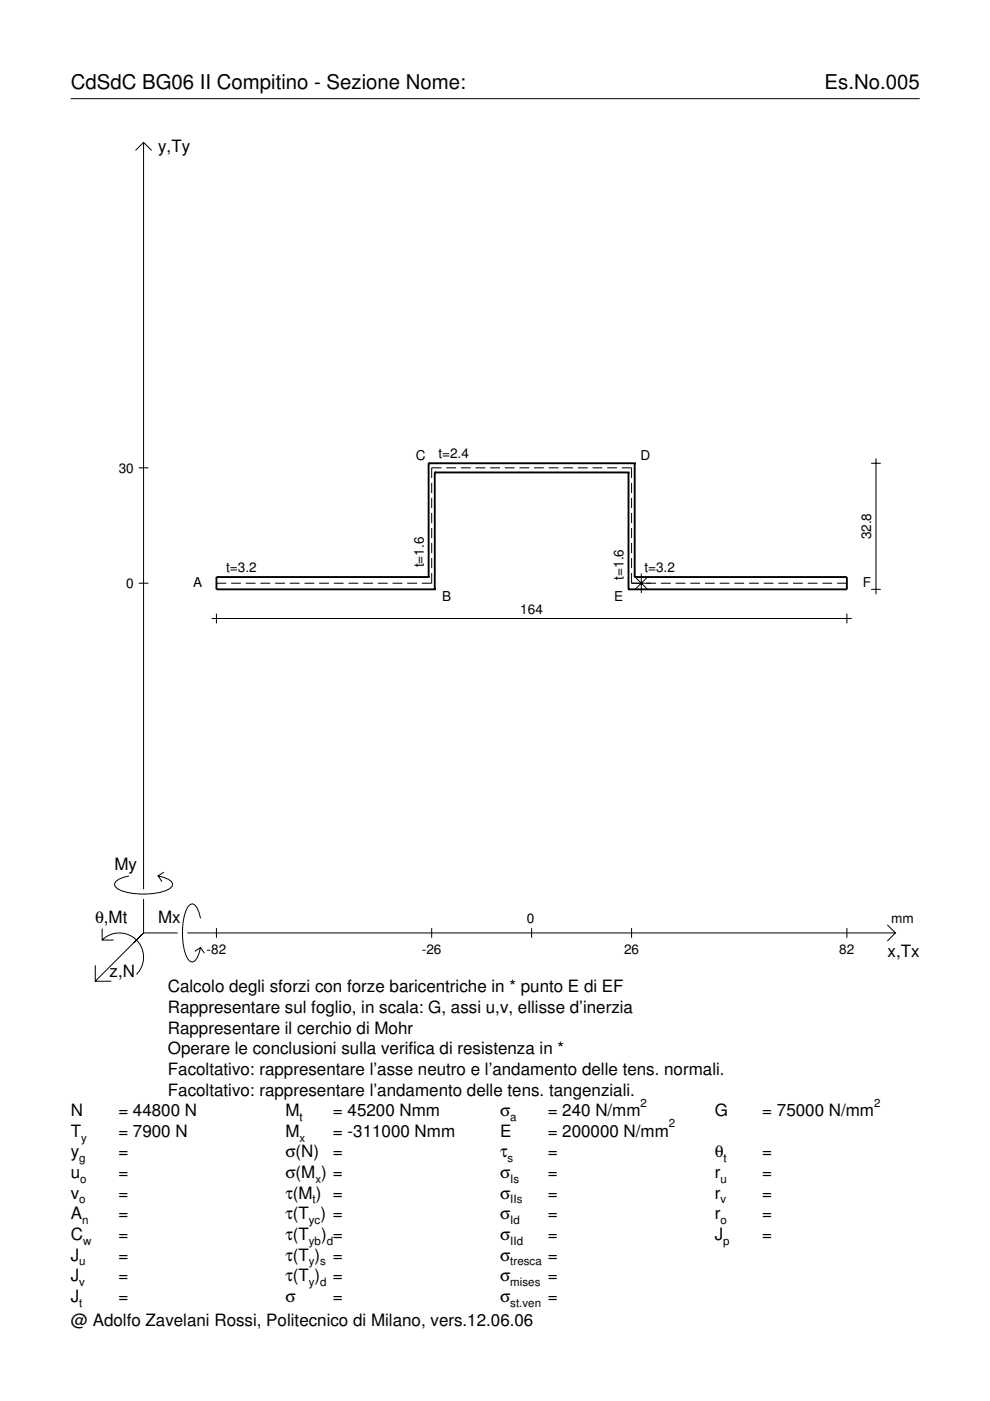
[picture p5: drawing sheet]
<svg xmlns="http://www.w3.org/2000/svg" width="210mm" height="297mm" viewBox="0 0 210 297" stroke-linecap="round" stroke-linejoin="round" font-family="sans-serif">
<g fill="none" stroke="#000" stroke-width=".21">
<path d="M15 20.9h180M28.7 31.9l1.7-1.7 1.8 1.7M30.4 30.2v158.3M29.4 99.2h2.1M93.6 99.2h-2.1v2.2M94.6 99.2h2.1M97.7 99.2h2.1M100.8 99.2h2.1M103.9 99.2h2.1M107 99.2h2.1M110.1 99.2h2.1M113.2 99.2h2.1"/>
<path d="M116.3 99.2h2.1M119.4 99.2h2.1M122.5 99.2h2.1M125.6 99.2h2.1M128.7 99.2h2.1M131.8 99.2h2.1v2.2M184.7 98.2h2.1M185.7 97.2v28.8M91.5 102.4v2.1M91.5 105.6v2.1M91.5 108.8v2.1M91.5 111.9v2.2"/>
<path d="M91.5 115.1v2.2M91.5 118.3v2.2M133.9 102.4v2.1M133.9 105.6v2.1M133.9 108.8v2.1M133.9 111.9v2.2M133.9 115.1v2.2M133.9 118.3v2.2M29.4 123.7h2.1M44.9 131.1h135.7M45.9 123.7h2.1M45.9 130.1v2.1"/>
<path d="M49 123.7h2.1M52.1 123.7h2.1M55.2 123.7h2.1M58.3 123.7h2.1M61.4 123.7h2.1M64.6 123.7h2M67.7 123.7h2M70.8 123.7h2.1M73.9 123.7h2.1M77 123.7h2.1M80.1 123.7h2.1M83.2 123.7h2.1"/>
<path d="M86.3 123.7h2.1M91.5 121.5v2.2h-2.1M133.9 121.5v2.2h5.2M134.5 122.2l2.9 2.9M136 121.6v4.1M137.4 122.2l-2.9 2.9M140.1 123.7h2.1M143.2 123.7h2.1M146.4 123.7h2M149.5 123.7h2M152.6 123.7h2.1M155.7 123.7h2.1"/>
<path d="M158.8 123.7h2.1M161.9 123.7h2.1M165 123.7h2.1M168.1 123.7h2.1M171.2 123.7h2.1M174.4 123.7h2M177.5 123.7h2.1M179.6 130.1v2.1M184.7 125h2.1M21.7 199.3a5.1 5.1 0 0 1 7.2 0 5.1 5.1 0 0 1 0 7.3M21.7 196.9v2.4h2.4M27.3 185.7a3.6 3.6 0 0 0-3 1.7l.1 .5a5.6 5.6 0 0 0 3.8 1.5 13.4 13.4 0 0 0 7.8-1l.5-.5 .1-.5a3.6 3.6 0 0 0-3.1-1.7l.8 1.2"/>
<path d="M30.4 190.6v7.2M30.4 197.8l-10.2 10.2M30.4 197.8h7.2M34.7 184.9l-1.2 .8M39.7 197.8h150.1M42.5 194.7a3.6 3.6 0 0 0-1.7-3.1l-.5 .2a5.7 5.7 0 0 0-1.5 3.7 13.3 13.3 0 0 0 1 7.9l.5 .5 .5 .1a3.6 3.6 0 0 0 1.7-3.1l-1.2 .8M45.9 196.8v2M91.5 196.8v2M112.7 196.8v2M133.9 196.8v2M179.6 196.8v2M188.1 196.1l1.7 1.7-1.7 1.7"/>
<path d="M20.2 204.7v3.3h3.4M42.5 200.9l.8 1.2"/>
</g>
<g fill="none" stroke="#000" stroke-width=".4">
<path d="M90.9 98.2h.1M90.9 98.2v24.1M90.9 98.2h43.7M134.6 98.2h.1M134.6 98.2v24.1M92.2 100.2h.1M92.2 100.2v24.8M92.2 100.2h41.1M133.3 100.2h.1M133.3 100.2v24.8M90.9 122.3h.1M90.9 122.3h-45v2.7h46.3"/>
<path d="M92.2 125h.1M133.3 125h.1M134.6 122.3h.1M134.6 122.3h45v2.7h-46.3"/>
</g>
<g font-size="4.3">
<text x="15" y="18.9">CdSdC BG06 II Compitino - Sezione Nome:</text>
<text x="174.8" y="18.9">Es.No.005</text>
</g>
<g font-size="3.6">
<text x="33.5" y="32.3">y,Ty</text>
<text x="24.3" y="184.4">My</text>
<text x="20.1" y="195.7">θ,Mt</text>
<text x="33.5" y="195.7">Mx</text>
<text x="188.2" y="203">x,Tx</text>
<text x="23.2" y="207.1">z,N</text>
<text x="35.6" y="210.4">Calcolo degli sforzi con forze baricentriche in * punto E di EF</text>
<text x="35.6" y="214.8">Rappresentare sul foglio, in scala: G, assi u,v, ellisse d’inerzia</text>
<text x="35.6" y="219.2">Rappresentare il cerchio di Mohr</text>
<text x="35.6" y="223.5">Operare le conclusioni sulla verifica di resistenza in *</text>
<text x="35.6" y="227.9">Facoltativo: rappresentare l’asse neutro e l’andamento delle tens. normali.</text>
<text x="35.6" y="232.3">Facoltativo: rappresentare l’andamento delle tens. tangenziali.</text>
<text x="15" y="236.7">N</text>
<text x="25.1" y="236.7">= 44800 N</text>
<text x="60.5" y="236.7">M</text>
<text x="70.6" y="236.7">= 45200 Nmm</text>
<text x="106" y="236.7">σ</text>
<text x="116.1" y="236.7">= 240 N/mm</text>
<text x="151.5" y="236.7">G</text>
<text x="161.6" y="236.7">= 75000 N/mm</text>
<text x="15" y="241">T</text>
<text x="15" y="245.4">y</text>
<text x="25.1" y="241">= 7900 N</text>
<text x="25.1" y="245.4">=</text>
<text x="60.5" y="241">M</text>
<text x="60.5" y="245.4">σ(N)</text>
<text x="70.6" y="241">= -311000 Nmm</text>
<text x="70.6" y="245.4">=</text>
<text x="106" y="241">E</text>
<text x="106" y="245.4">τ</text>
<text x="116.1" y="241">= 200000 N/mm</text>
<text x="116.1" y="245.4">=</text>
<text x="151.5" y="245.4">θ</text>
<text x="161.6" y="245.4">=</text>
<text x="15" y="249.8">u</text>
<text x="25.1" y="249.8">=</text>
<text x="60.5" y="249.8">σ(M ) =</text>
<text x="106" y="249.8">σ</text>
<text x="116.1" y="249.8">=</text>
<text x="151.5" y="249.8">r</text>
<text x="161.6" y="249.8">=</text>
<text x="15" y="254.2">v</text>
<text x="25.1" y="254.2">=</text>
<text x="60.5" y="254.2">τ(M ) =</text>
<text x="106" y="254.2">σ</text>
<text x="116.1" y="254.2">=</text>
<text x="151.5" y="254.2">r</text>
<text x="161.6" y="254.2">=</text>
<text x="15" y="258.5">A</text>
<text x="15" y="262.9">C</text>
<text x="25.1" y="258.5">=</text>
<text x="25.1" y="262.9">=</text>
<text x="60.5" y="262.9">τ(T</text>
<text x="60.5" y="258.5">τ(T ) =</text>
<text x="68.1" y="262.9">) =</text>
<text x="106" y="258.5">σ</text>
<text x="106" y="262.9">σ</text>
<text x="116.1" y="258.5">=</text>
<text x="116.1" y="262.9">=</text>
<text x="151.5" y="258.5">r</text>
<text x="151.5" y="262.9">J</text>
<text x="161.6" y="258.5">=</text>
<text x="161.6" y="262.9">=</text>
<text x="15" y="267.3">J</text>
<text x="25.1" y="267.3">=</text>
<text x="60.5" y="267.3">τ(T )</text>
<text x="70.6" y="267.3">=</text>
<text x="106" y="267.3">σ</text>
<text x="116.1" y="267.3">=</text>
<text x="15" y="271.7">J</text>
<text x="25.1" y="271.7">=</text>
<text x="60.5" y="271.7">τ(T )</text>
<text x="70.6" y="271.7">=</text>
<text x="106" y="271.7">σ</text>
<text x="116.1" y="271.7">=</text>
<text x="15" y="281.2">@ Adolfo Zavelani Rossi, Politecnico di Milano, vers.12.06.06</text>
<text x="15" y="276">J</text>
<text x="25.1" y="276">=</text>
<text x="60.5" y="276">σ</text>
<text x="70.6" y="276">=</text>
<text x="106" y="276">σ</text>
<text x="116.1" y="276">=</text>
</g>
<g font-size="2.9">
<text x="25.2" y="100.2">30</text>
<text x="88.2" y="97.5">C</text>
<text x="92.9" y="97.2">t=2.4</text>
<text x="135.8" y="97.5">D</text>
<text x="184.7" y="114.4" transform="rotate(-90 184.7 114.4)">32.8</text>
<text x="26.8" y="124.7">0</text>
<text x="41" y="124.6">A</text>
<text x="47.9" y="121.3">t=3.2</text>
<text x="89.8" y="120.3" transform="rotate(-90 89.8 120.3)">t=1.6</text>
<text x="132.2" y="122.9" transform="rotate(-90 132.2 122.9)">t=1.6</text>
<text x="136.6" y="121.3">t=3.2</text>
<text x="183" y="124.6">F</text>
<text x="93.7" y="127.5">B</text>
<text x="110.3" y="130.1">164</text>
<text x="130.2" y="127.5">E</text>
<text x="111.7" y="195.7">0</text>
<text x="189" y="195.7">mm</text>
<text x="43.8" y="202.2">-82</text>
<text x="89.4" y="202.2">-26</text>
<text x="132.3" y="202.2">26</text>
<text x="178" y="202.2">82</text>
</g>
<g font-size="2.4">
<text x="63.5" y="237.7">t</text>
<text x="108.2" y="237.7">a</text>
<text x="135.8" y="234.7">2</text>
<text x="141.8" y="239">2</text>
<text x="185.3" y="234.7">2</text>
<text x="17.2" y="242">y</text>
<text x="63.5" y="242">x</text>
<text x="16.8" y="246.4">g</text>
<text x="17" y="250.8">o</text>
<text x="66.9" y="250.8">x</text>
<text x="107.6" y="246.4">s</text>
<text x="108.2" y="250.8">Is</text>
<text x="152.7" y="250.8">u</text>
<text x="153.4" y="246.4">t</text>
<text x="16.8" y="255.2">o</text>
<text x="66.3" y="255.2">t</text>
<text x="108.2" y="255.2">IIs</text>
<text x="152.7" y="255.2">v</text>
<text x="17.4" y="259.5">n</text>
<text x="17.6" y="263.9">w</text>
<text x="65.5" y="259.5">yc</text>
<text x="65.5" y="263.9">yb d</text>
<text x="108.2" y="259.5">Id</text>
<text x="108.2" y="263.9">IId</text>
<text x="152.7" y="259.5">o</text>
<text x="153.3" y="263.9">p</text>
<text x="16.8" y="268.3">u</text>
<text x="65.5" y="268.3">y s</text>
<text x="108.2" y="268.3">tresca</text>
<text x="16.8" y="272.7">v</text>
<text x="65.5" y="272.7">y d</text>
<text x="108.2" y="272.7">mises</text>
<text x="16.8" y="277">t</text>
<text x="108.2" y="277">st.ven</text>
</g>
</svg>
